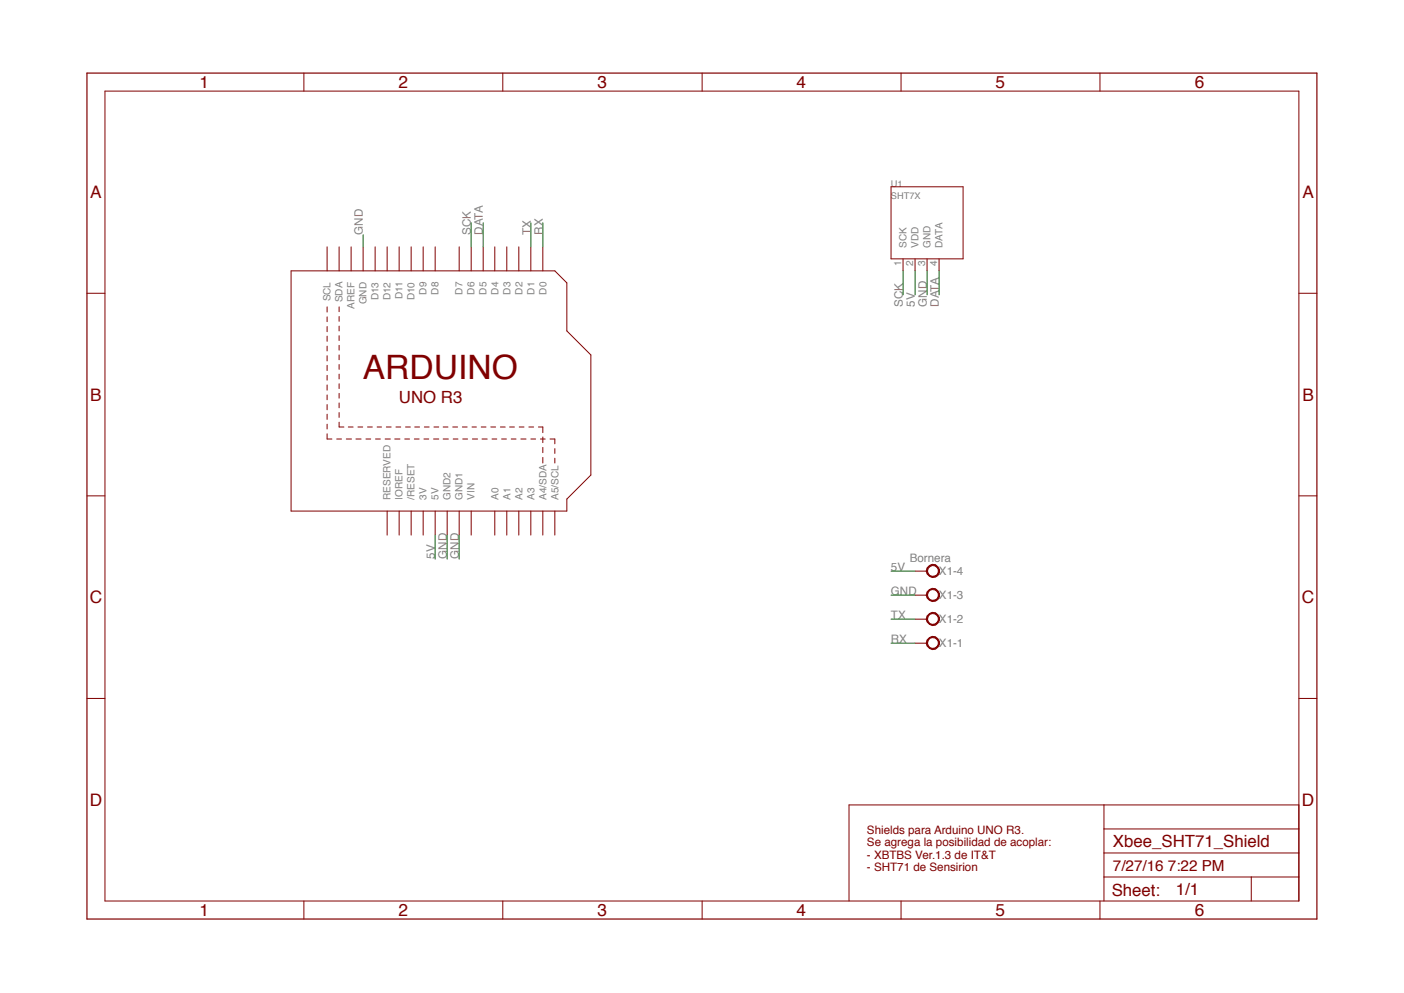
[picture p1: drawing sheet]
<svg xmlns="http://www.w3.org/2000/svg" width="297mm" height="210mm" viewBox="0 0 297 210" stroke-linecap="round" stroke-linejoin="round" font-family="sans-serif">
<path d="M196.1 135.3a1.41 1.41 0 0 1 2.3-.2 1.41 1.41 0 0 1-.6 2.2 1.41 1.41 0 0 1-1.9-1.3h.3a1.16 1.16 0 0 1 1.4-1.2 1.16 1.16 0 0 1 .6 1.8 1.16 1.16 0 0 1-1.9-.1l-.1-.5h-.3z" fill-rule="evenodd" fill="#800000"/>
<path d="M193.6 136h2.5M196.1 135.3a1.41 1.41 0 0 1 2.3-.2 1.41 1.41 0 0 1-.6 2.2 1.41 1.41 0 0 1-1.9-1.3h.3a1.16 1.16 0 0 1 1.5-1.2 1.16 1.16 0 0 1 .6 1.8 1.16 1.16 0 0 1-1.9-.1l-.2-.5h-.3z" fill="none" stroke="#800000" stroke-width=".21"/>
<path d="M196.1 130.2a1.41 1.41 0 0 1 2.3-.2 1.41 1.41 0 0 1-.6 2.2 1.41 1.41 0 0 1-1.9-1.3h.3a1.16 1.16 0 0 1 1.4-1.2 1.16 1.16 0 0 1 .6 1.8 1.16 1.16 0 0 1-1.9-.1l-.1-.5h-.3z" fill-rule="evenodd" fill="#800000"/>
<path d="M193.6 130.9h2.5M196.1 130.3a1.41 1.41 0 0 1 2.3-.3 1.41 1.41 0 0 1-.6 2.3 1.41 1.41 0 0 1-1.9-1.4h.3a1.16 1.16 0 0 1 1.5-1.2 1.16 1.16 0 0 1 .6 1.8 1.16 1.16 0 0 1-1.9 0l-.2-.6h-.3z" fill="none" stroke="#800000" stroke-width=".21"/>
<path d="M196.1 125.2a1.42 1.42 0 0 1 2.3-.3 1.42 1.42 0 0 1-.6 2.3 1.42 1.42 0 0 1-1.9-1.4h.3a1.16 1.16 0 0 1 1.4-1.2 1.16 1.16 0 0 1 .6 1.8 1.16 1.16 0 0 1-1.9-.1l-.1-.5h-.3z" fill-rule="evenodd" fill="#800000"/>
<path d="M193.6 125.9h2.5M196.1 125.2a1.42 1.42 0 0 1 2.3-.3 1.42 1.42 0 0 1-.5 2.3 1.42 1.42 0 0 1-2-1.3h.3a1.16 1.16 0 0 1 1.5-1.3 1.16 1.16 0 0 1 .6 1.9 1.16 1.16 0 0 1-1.9-.1l-.2-.5h-.3z" fill="none" stroke="#800000" stroke-width=".21"/>
<path d="M196.1 120.1a1.42 1.42 0 0 1 2.3-.3 1.42 1.42 0 0 1-.6 2.3 1.42 1.42 0 0 1-1.9-1.3h.3a1.15 1.15 0 0 1 1.3-1.2 1.15 1.15 0 0 1 .9 1.6 1.15 1.15 0 0 1-1.7 .5l-.5-.9h-.3z" fill-rule="evenodd" fill="#800000"/>
<g fill="none" stroke="#800000" stroke-width=".21">
<path d="M22.2 19.3h252.6v171.2h-252.6zM64.3 15.5v3.8M106.4 15.5v3.8M148.5 15.5v3.8M190.6 15.5v3.8M232.7 15.5v3.8M188.5 39.5h15.2v15.2h-15.2zM61.6 57.3h55.8l2.5 2.5v10.2l5.1 5.1v25.4l-5.1 5v2.6h-58.3zM69.2 52.2v5.1M71.7 52.2v5.1M74.3 52.2v5.1M76.8 52.2v5.1"/>
<path d="M79.4 52.2v5.1M81.9 52.2v5.1M84.4 52.2v5.1M87 52.2v5.1M89.5 52.2v5.1M92.1 52.2v5.1M97.1 52.2v5.1M99.7 52.2v5.1M102.2 52.2v5.1M104.7 52.2v5.1M107.2 52.2v5.1M109.7 52.2v5.1"/>
<path d="M112.3 52.2v5.1M114.8 52.2v5.1M191 54.7v2.6M193.6 54.7v2.6M196.1 54.7v2.6M198.6 54.7v2.6M18.4 62h3.8M69.2 64.9v1.1M69.2 67v1M69.2 69.1v1.1M69.2 71.1v1.1M69.2 73.2v1"/>
<path d="M69.2 75.2v1.1M69.2 77.3v1.1M69.2 79.4v1M71.7 64.9v1M71.7 66.9v1.1M71.7 69v1M71.7 71v1M71.7 73v1M71.7 75.1v1M71.7 77.1v1M71.7 79.1v1M274.8 62h3.8"/>
<path d="M69.2 81.4v1.1M69.2 83.5v1M69.2 85.6v1.1M69.2 87.6v1.1M69.2 89.7v1M69.2 91.7v1.1h1M71.2 92.8h1M71.7 81.2v1M71.7 83.2v1M71.7 85.2v1M71.7 87.3v1M71.7 89.3v1h1"/>
<path d="M73.3 92.8h1.1M73.7 90.3h1M75.3 92.8h1.1M75.7 90.3h1M77.4 92.8h1M77.7 90.3h1.1M79.4 92.8h1.1M79.8 90.3h.9M81.5 92.8h1.1M81.7 90.3h1M83.5 92.8h1.1M83.8 90.3h1"/>
<path d="M85.6 92.8h1M85.8 90.3h1M87.7 92.8h1M87.7 90.3h1.1M89.7 92.8h1M89.8 90.3h1M91.7 92.8h1.1M91.8 90.3h1M93.7 92.8h1.1M93.7 90.3h1.1M95.8 90.3h1M95.9 92.8h1"/>
<path d="M97.8 90.3h1M97.9 92.8h1M99.8 90.3h1M99.9 92.8h1.1M101.8 90.3h1M102 92.8h1.1M103.8 90.3h1M104.1 92.8h1M105.9 90.3h1M106.1 92.8h1M107.8 90.3h1M108.1 92.8h1.1"/>
<path d="M109.8 90.3h1M110.2 92.8h1.1M111.9 90.3h1M112.3 92.8h1M113.9 90.3h.9v1.2M114.3 92.8h1M114.8 92.4v1.2M114.8 94.6v1.1M114.8 96.7v1.2M116.4 92.8h1v1.1M117.4 94.9v1M117.4 96.9v1"/>
<path d="M18.4 104.9h3.8M81.9 108.1v5.1M84.4 108.1v5.1M87 108.1v5.1M89.5 108.1v5.1M92.1 108.1v5.1M94.6 108.1v5.1M97.1 108.1v5.1M99.7 108.1v5.1M104.7 108.1v5.1M107.2 108.1v5.1M109.7 108.1v5.1"/>
<path d="M112.3 108.1v5.1M114.8 108.1v5.1M117.4 108.1v5.1M274.8 104.9h3.8M193.6 120.8h2.5M196.1 120.1a1.42 1.42 0 0 1 2.3-.3 1.42 1.42 0 0 1-.5 2.3 1.42 1.42 0 0 1-2-1.3h.3a1.15 1.15 0 0 1 1.4-1.2 1.15 1.15 0 0 1 .8 1.6 1.15 1.15 0 0 1-1.7 .5l-.5-.9h-.3zM18.4 147.7h3.8M274.8 147.7h3.8M233.5 170.2v20.3M233.5 175.3h41.3M274.8 170.2h-95.2v20.3M64.3 190.5v3.9"/>
<path d="M106.4 190.5v3.9M148.5 190.5v3.9M190.6 190.5v3.9M232.7 190.5v3.9M233.5 185.5h41.3M233.5 180.4h41.3M264.7 185.5v5"/>
</g>
<path d="M18.4 15.5h260.2v178.9h-260.2z" fill="none" stroke="#800000" stroke-width=".25"/>
<g fill="none" stroke="#018001" stroke-width=".21">
<path d="M76.8 49.7v2.5M99.7 47.1v5.1M102.2 47.1v5.1M112.3 47.1v5.1M114.8 47.1v5.1M191 57.3v5.1M193.6 57.3v5.1M196.1 57.3v5.1M198.6 57.3v5.1M92.1 113.2v5M94.6 113.2v5M97.1 113.2v5"/>
<path d="M188.5 125.9h5.1M188.5 120.8h5.1M188.5 136h5.1M188.5 130.9h5.1"/>
</g>
<text font-size="7.1" fill="#800000" x="76.8" y="80.1">ARDUINO</text>
<g font-size="3.6" fill="#800000">
<text x="42.2" y="18.6">1</text>
<text x="84.3" y="18.6">2</text>
<text x="126.4" y="18.6">3</text>
<text x="168.5" y="18.6">4</text>
<text x="210.6" y="18.6">5</text>
<text x="252.7" y="18.6">6</text>
<text x="19.1" y="41.9">A</text>
<text x="275.5" y="41.9">A</text>
<text x="19.1" y="84.7">B</text>
<text x="84.4" y="85.2">UNO R3</text>
<text x="275.5" y="84.7">B</text>
<text x="19" y="127.6">C</text>
<text x="275.4" y="127.6">C</text>
<text x="19" y="170.4">D</text>
<text x="275.4" y="170.4">D</text>
<text x="235.4" y="179.1">Xbee_SHT71_Shield</text>
<text x="235.2" y="189.4">Sheet:</text>
<text x="248.8" y="189.3">1/1</text>
<text x="42.2" y="193.7">1</text>
<text x="84.3" y="193.7">2</text>
<text x="126.4" y="193.7">3</text>
<text x="168.5" y="193.7">4</text>
<text x="210.6" y="193.7">5</text>
<text x="252.7" y="193.7">6</text>
</g>
<text font-size="3.2" fill="#800000" x="235.4" y="184.2">7/27/16 7:22 PM</text>
<g font-size="2.5" fill="#808080">
<text x="76.8" y="49.7" transform="rotate(-90 76.8 49.7)">GND</text>
<text x="99.6" y="49.7" transform="rotate(-90 99.6 49.7)">SCK</text>
<text x="102.2" y="49.7" transform="rotate(-90 102.2 49.7)">DATA</text>
<text x="112.3" y="49.7" transform="rotate(-90 112.3 49.7)">TX</text>
<text x="114.8" y="49.7" transform="rotate(-90 114.8 49.7)">RX</text>
<text x="191" y="64.9" transform="rotate(-90 191 64.9)">SCK</text>
<text x="193.5" y="64.9" transform="rotate(-90 193.5 64.9)">5V</text>
<text x="196.1" y="64.9" transform="rotate(-90 196.1 64.9)">GND</text>
<text x="198.6" y="64.9" transform="rotate(-90 198.6 64.9)">DATA</text>
<text x="92" y="118.2" transform="rotate(-90 92 118.2)">5V</text>
<text x="94.5" y="118.2" transform="rotate(-90 94.5 118.2)">GND</text>
<text x="97.1" y="118.2" transform="rotate(-90 97.1 118.2)">GND</text>
<text x="192.4" y="118.8">Bornera</text>
<text x="188.5" y="125.8">GND</text>
<text x="188.5" y="120.7">5V</text>
<text x="198.6" y="121.6">X1-4</text>
<text x="188.5" y="130.9">TX</text>
<text x="198.6" y="131.8">X1-2</text>
<text x="198.6" y="126.7">X1-3</text>
<text x="188.5" y="136">RX</text>
<text x="198.6" y="136.8">X1-1</text>
</g>
<g font-size="2.5" fill="#800000">
<text x="183.4" y="176.3">Shields para Arduino UNO R3.</text>
<text x="183.4" y="178.9">Se agrega la posibilidad de acoplar:</text>
<text x="183.4" y="181.6">- XBTBS Ver.1.3 de IT&amp;T</text>
<text x="183.4" y="184.2">- SHT71 de Sensirion</text>
</g>
<g font-size="2.1" fill="#808080">
<text x="191.8" y="52.4" transform="rotate(-90 191.8 52.4)">SCK</text>
<text x="194.3" y="52.4" transform="rotate(-90 194.3 52.4)">VDD</text>
<text x="196.8" y="52.4" transform="rotate(-90 196.8 52.4)">GND</text>
<text x="199.4" y="52.4" transform="rotate(-90 199.4 52.4)">DATA</text>
<text x="190.7" y="56.3" transform="rotate(-90 190.7 56.3)">1</text>
<text x="193.2" y="56.3" transform="rotate(-90 193.2 56.3)">2</text>
<text x="195.7" y="56.3" transform="rotate(-90 195.7 56.3)">3</text>
<text x="198.3" y="56.3" transform="rotate(-90 198.3 56.3)">4</text>
<text x="69.9" y="63.8" transform="rotate(-90 69.9 63.8)">SCL</text>
<text x="72.4" y="63.9" transform="rotate(-90 72.4 63.9)">SDA</text>
<text x="75" y="65.3" transform="rotate(-90 75 65.3)">AREF</text>
<text x="77.5" y="64.4" transform="rotate(-90 77.5 64.4)">GND</text>
<text x="80.1" y="63.5" transform="rotate(-90 80.1 63.5)">D13</text>
<text x="82.6" y="63.5" transform="rotate(-90 82.6 63.5)">D12</text>
<text x="85.1" y="63.3" transform="rotate(-90 85.1 63.3)">D11</text>
<text x="87.7" y="63.5" transform="rotate(-90 87.7 63.5)">D10</text>
<text x="90.2" y="62.3" transform="rotate(-90 90.2 62.3)">D9</text>
<text x="92.8" y="62.3" transform="rotate(-90 92.8 62.3)">D8</text>
<text x="97.8" y="62.3" transform="rotate(-90 97.8 62.3)">D7</text>
<text x="100.4" y="62.3" transform="rotate(-90 100.4 62.3)">D6</text>
<text x="102.9" y="62.3" transform="rotate(-90 102.9 62.3)">D5</text>
<text x="105.5" y="62.3" transform="rotate(-90 105.5 62.3)">D4</text>
<text x="108" y="62.3" transform="rotate(-90 108 62.3)">D3</text>
<text x="110.5" y="62.3" transform="rotate(-90 110.5 62.3)">D2</text>
<text x="113.1" y="62.3" transform="rotate(-90 113.1 62.3)">D1</text>
<text x="115.6" y="62.3" transform="rotate(-90 115.6 62.3)">D0</text>
<text x="82.6" y="105.7" transform="rotate(-90 82.6 105.7)">RESERVED</text>
<text x="85.1" y="105.7" transform="rotate(-90 85.1 105.7)">IOREF</text>
<text x="87.7" y="105.7" transform="rotate(-90 87.7 105.7)">/RESET</text>
<text x="90.2" y="105.7" transform="rotate(-90 90.2 105.7)">3V</text>
<text x="92.8" y="105.7" transform="rotate(-90 92.8 105.7)">5V</text>
<text x="95.3" y="105.7" transform="rotate(-90 95.3 105.7)">GND2</text>
<text x="97.8" y="105.7" transform="rotate(-90 97.8 105.7)">GND1</text>
<text x="100.4" y="105.7" transform="rotate(-90 100.4 105.7)">VIN</text>
<text x="105.5" y="105.7" transform="rotate(-90 105.5 105.7)">A0</text>
<text x="108" y="105.7" transform="rotate(-90 108 105.7)">A1</text>
<text x="110.5" y="105.7" transform="rotate(-90 110.5 105.7)">A2</text>
<text x="113.1" y="105.7" transform="rotate(-90 113.1 105.7)">A3</text>
<text x="115.6" y="105.7" transform="rotate(-90 115.6 105.7)">A4/SDA</text>
<text x="118.1" y="105.7" transform="rotate(-90 118.1 105.7)">A5/SCL</text>
</g>
<g font-size="1.9" fill="#808080">
<text x="188.5" y="39.5">U1</text>
<text x="188.5" y="42">SHT7X</text>
</g>
</svg>
